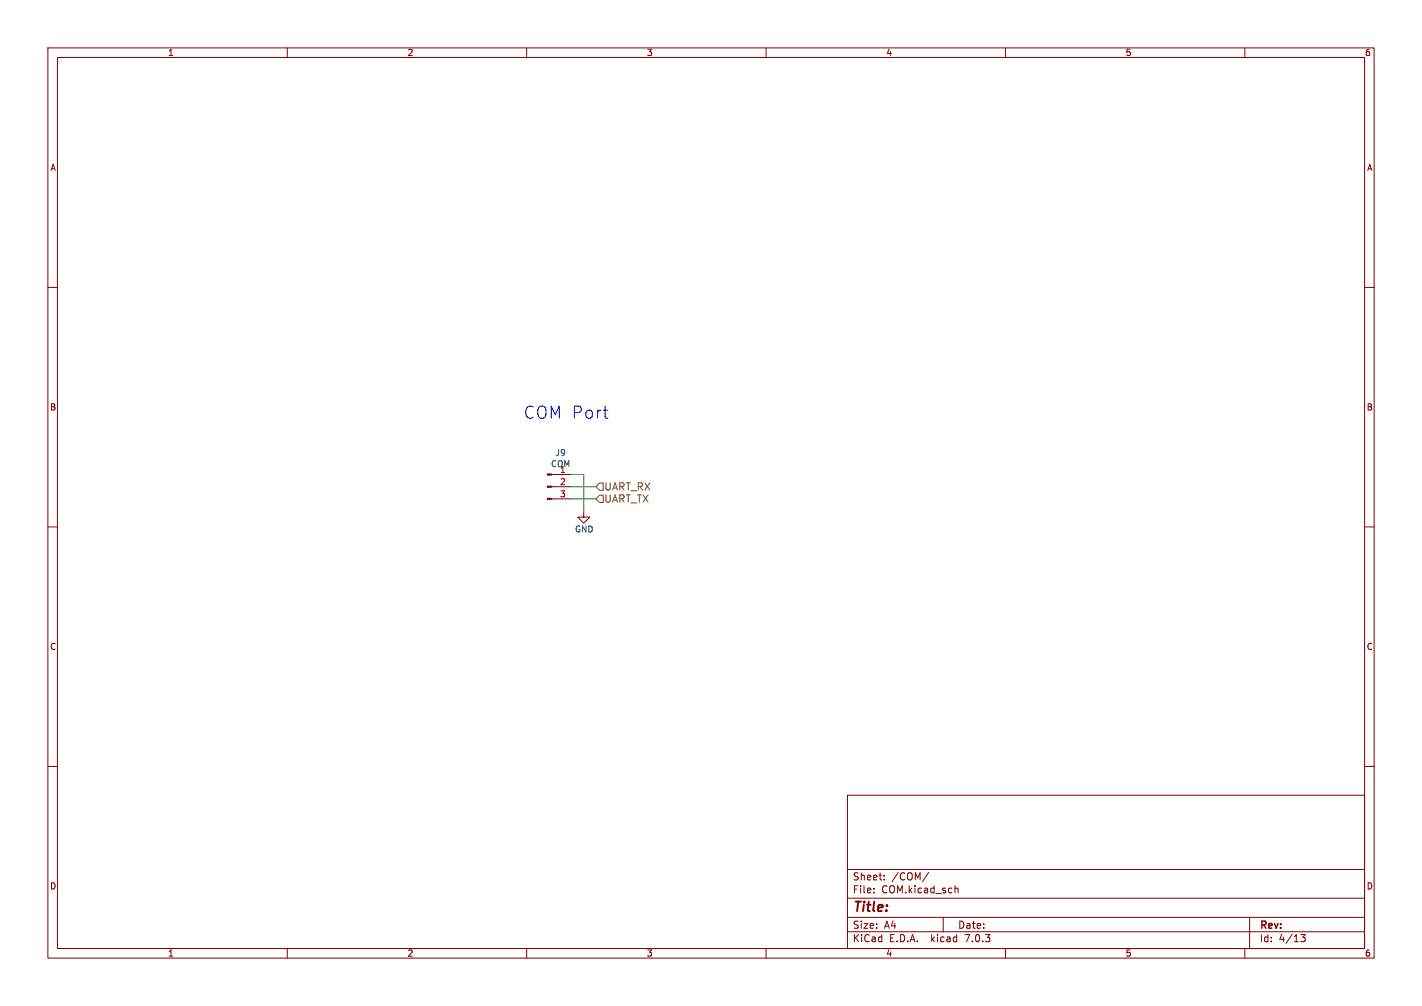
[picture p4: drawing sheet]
<svg xmlns="http://www.w3.org/2000/svg" width="297mm" height="210mm" viewBox="0 0 297 210" stroke-linecap="round" stroke-linejoin="round" font-family="sans-serif">
<g fill="none" stroke="#840000" stroke-width=".21">
<path d="M10 10h277v190h-277zM12 12h273v186h-273zM60 10v2M110 10v2M160 10v2M210 10v2M260 10v2M10 60h2M285 60h2M115.2 99.1h4.2M10 110h2M115.2 104.1h4.2"/>
<path d="M115.2 101.6h4.2M121.9 106.7v1.3h1.3l-1.3 1.2-1.3-1.2h1.3M285 110h2M10 160h2M285 160h2M177 166h108v32h-108zM60 198v2M110 198v2M160 198v2M177 194.5h108M177 191.5h108M177 187.5h108"/>
<path d="M177 181.5h108M182.5 186.3v.1M182.5 185.5v.1M184.7 183.6v.1M184.7 182.8v.1M194 182.1l-1.3 2M197 191.5v3M199.5 184.9v1.5M199.5 185.5l.2-.1 .3 .1 .1 .9M210 198v2M260 198v2M261 191.5v6.5"/>
<path d="M271.7 195.1h.9l-.5 .6 .4 .1v.7l-.2 .1-.6-.1"/>
</g>
<g fill="#840000" stroke="#840000" stroke-width=".21">
<path d="M114.3 104h.9v.3h-.9z"/>
<path d="M114.3 101.5h.9v.2h-.9z"/>
<path d="M114.3 98.9h.9v.3h-.9z"/>
</g>
<path d="M125.2 103.4h.8v1.5h-.8l-.7-.8zM125.2 100.8h.8v1.6h-.8l-.7-.8z" fill="none" stroke="#725600" stroke-width=".21"/>
<path d="M126 85.6h1M126.7 87.3h.3" fill="none" stroke="#0000c2" stroke-width=".21"/>
<path d="M119.4 99.1h2.5v7.6M119.4 104.1h5.1M119.4 101.6h5.1" fill="none" stroke="#009600" stroke-width=".21"/>
<text font-size="3.5" fill="#0000c2" x="109.2" y="87.6">COM Port</text>
<text font-size="2.8" fill="#840000" x="178" y="190.8">Title:</text>
<g font-size="2.1" fill="#725600">
<text x="126.1" y="105.1">UART_TX</text>
<text x="126.1" y="102.6">UART_RX</text>
</g>
<g font-size="2.1" fill="#840000">
<text x="178" y="183.9">Sheet:</text>
<text x="186.2" y="183.9">/COM/</text>
<text x="178" y="186.6">File:</text>
<text x="184" y="186.6">COM.kicad_sch</text>
<text x="178" y="196.8">KiCad</text>
<text x="178" y="194">Size:</text>
<text x="184.6" y="194">A4</text>
<text x="185.7" y="196.8">E.D.A.</text>
<text x="194.4" y="196.8">kicad</text>
<text x="200" y="194">Date:</text>
<text x="201.5" y="196.8">7.0.3</text>
<text x="263" y="194.2">Rev:</text>
<text x="263" y="196.8">Id:</text>
<text x="267" y="196.8">4/13</text>
</g>
<g font-size="1.8" fill="#840000">
<text x="35" y="11.8">1</text>
<text x="85" y="11.8">2</text>
<text x="135" y="11.8">3</text>
<text x="185" y="11.8">4</text>
<text x="235" y="11.8">5</text>
<text x="285" y="11.8">6</text>
<text x="10.4" y="35.8">A</text>
<text x="285.4" y="35.8">A</text>
<text x="10.3" y="85.8">B</text>
<text x="285.3" y="85.8">B</text>
<text x="10.3" y="135.8">C</text>
<text x="285.3" y="135.8">C</text>
<text x="10.3" y="185.8">D</text>
<text x="285.3" y="185.8">D</text>
<text x="35" y="199.8">1</text>
<text x="85" y="199.8">2</text>
<text x="135" y="199.8">3</text>
<text x="185" y="199.8">4</text>
<text x="235" y="199.8">5</text>
<text x="285" y="199.8">6</text>
</g>
<g font-size="1.8" fill="#006464">
<text x="115.8" y="95.4">J9</text>
<text x="114.9" y="97.7">COM</text>
<text x="116.8" y="98.8">1</text>
<text x="119.9" y="111.3">GND</text>
</g>
<g font-size="1.8" fill="#a90000">
<text x="116.8" y="101.3">2</text>
<text x="116.8" y="103.9">3</text>
</g>
</svg>
